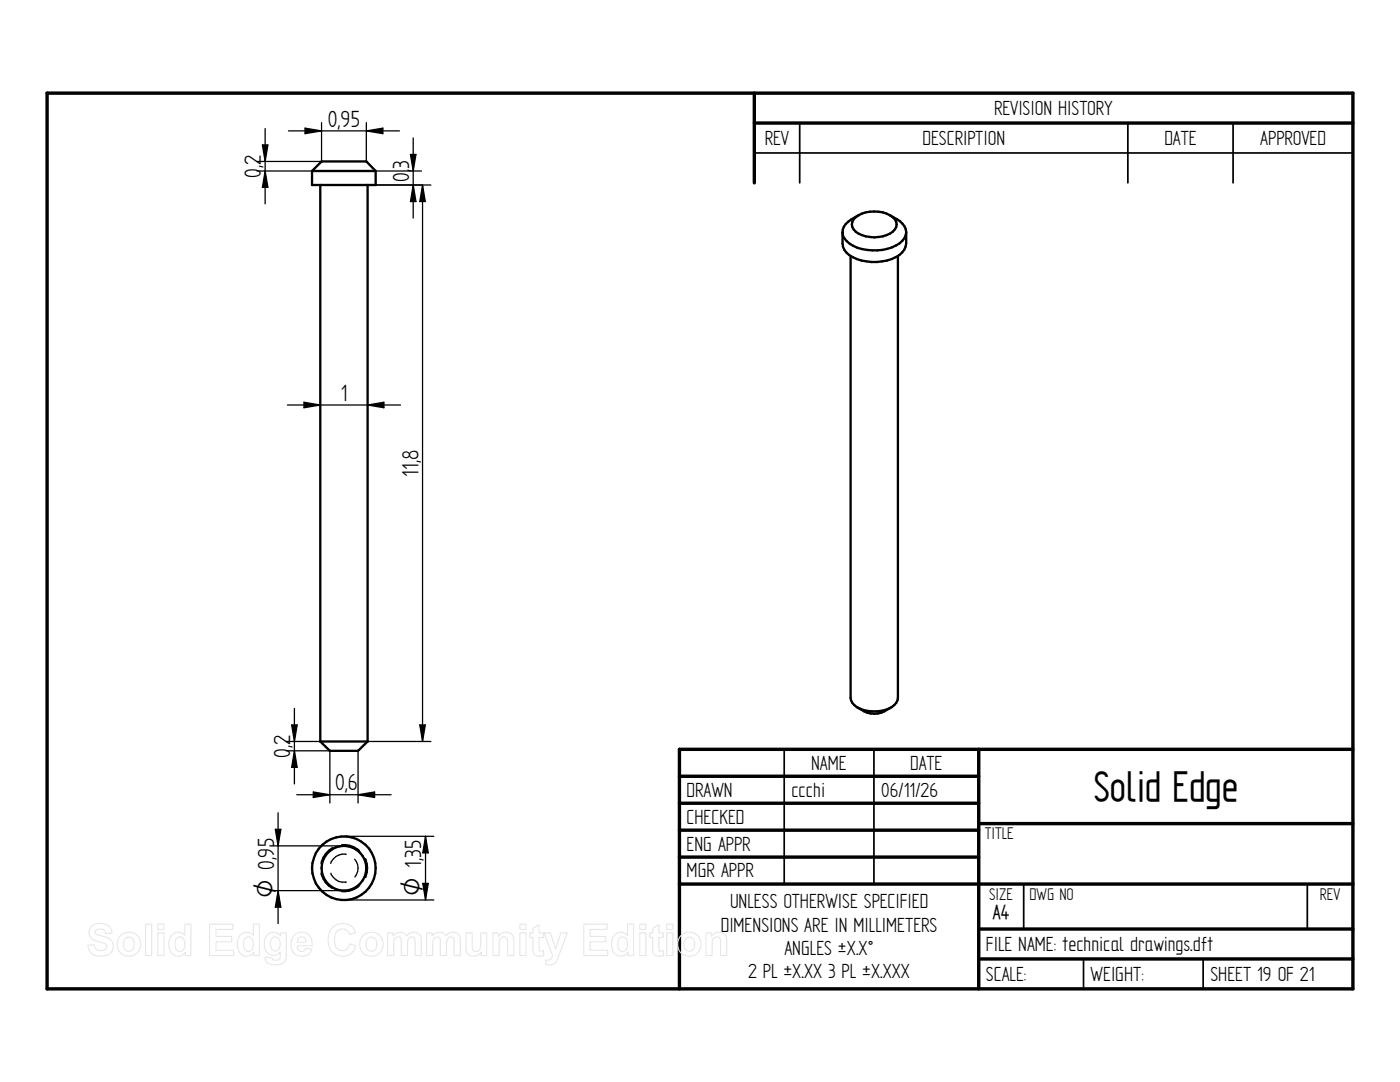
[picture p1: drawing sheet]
<svg xmlns="http://www.w3.org/2000/svg" width="279mm" height="216mm" viewBox="0 0 279 216" stroke-linecap="round" stroke-linejoin="round" font-family="sans-serif">
<g fill="none" stroke="#000" stroke-width=".68">
<path d="M9.4 18.6h260.6v178.7h-260.6zM150.5 18.6v17.9M150.5 24.6h119.5M135.6 154.9h59.7M195.3 149.5v47.8M270 149.5h-134.4v47.8M135.6 160.3h59.7M135.6 165.7h59.7M135.6 171h59.7M135.6 176.4h134.4M195.3 164.3h74.7M195.3 185.4h74.7"/>
<path d="M195.3 191.3h74.7"/>
</g>
<path d="M150.5 30.5h119.5M159.6 24.6v11.9M225.1 24.6v11.9M246.1 24.6v11.9M156.5 149.5v26.9M174.4 149.5v26.9M204.3 176.5v8.9M260.9 176.5v8.9M216.2 191.3v6M240.1 191.3v6" fill="none" stroke="#000" stroke-width=".34"/>
<g fill="none" stroke="#000" stroke-width=".47">
<path d="M62.3 34.1v2.8h12.7v-2.8M62.3 34.1h12.7M62.3 34.1l1.9-1.9h8.9l1.9 1.9M63.9 36.9v111.1M73.4 36.9v111.1M168.1 46.3v2.3a3.7 3.7 0 0 0 2.9 3.1 9.9 9.9 0 0 0 8.5-.8 3.1 3.1 0 0 0 1.3-2.3v-2.3M169.8 51.1v88.1a3.1 3.1 0 0 0 2.6 2.5 6.9 6.9 0 0 0 6.1-1l.4-.4 .3-1.1v-88.1M171.3 43a5.3 5.3 0 0 0-3.1 2.8 3 3 0 0 0 2.1 3.3 9.9 9.9 0 0 0 9.2-.5 2.9 2.9 0 0 0 1.3-2.3M171.3 43a1.92 1.92 0 0 0-1.3 1.8 1.92 1.92 0 0 0 1.3 1.8 6.7 6.7 0 0 0 6.9-.4 1.84 1.84 0 0 0 .7-1.8 1.84 1.84 0 0 0-1.3-1.4M171.3 43a6.9 6.9 0 0 1 6.3 0M177.6 43a5.3 5.3 0 0 1 3.2 2.7v.6M63.9 148l1.9 1.8h5.7l1.9-1.8"/>
<path d="M63.9 148h9.5M171.2 141.2a5.1 5.1 0 0 0 6.6 0"/>
<circle cx="68.6" cy="173.3" r="6.3"/>
<circle cx="68.6" cy="173.3" r="4.5"/>
</g>
<g fill="none" stroke="#000" stroke-width=".25">
<path d="M51.3 34.1h11M52.4 28.9h1.1l-.6 3.3zM52.9 34.1l.6 3.3h-1.1zM52.9 25.7v15M57.6 26.1h22.1M60.9 25.6l3.3 .5-3.3 .6zM64.2 24.5v7.7h-12.9M73.1 24.5v7.7M73.1 26.1l3.3-.5v1.1zM73.4 36.9h12.6M75 34.1h9.1M81.9 30.8h1.1l-.5 3.3z"/>
<path d="M82.5 36.9l.5 3.3h-1.1zM82.5 27.5v16M84.3 36.9l.6 3.3h-1.1zM84.3 36.9v111.1M57.4 80.8h22.5M60.7 80.3l3.2 .5-3.2 .6zM73.4 80.8l3.2-.5v1.1zM57.1 148h6.8M57.1 149.8h8.7v10.4M58.2 144.7h1.1l-.5 3.3zM58.8 149.8l.5 3.3h-1.1zM58.8 141.4v15"/>
<path d="M59.2 158.6h18.9M62.5 158l3.3 .6-3.3 .5zM71.5 149.8v10.4M71.5 158.6l3.3-.6v1.1zM73.4 148h12.6M83.8 144.7h1.1l-.6 3.3zM53.8 168.8h14.8M53.8 177.7h14.8M54.9 165.5h1.1l-.5 3.3zM55.5 177.7l.5 3.3h-1.1zM55.5 162.2v22.1M64.1 174.2a4.8 4.8 0 0 0 2.2 3.1"/>
<path d="M66 174.2a2.8 2.8 0 0 0 3.1 1.8M66.3 169.2h.1M66.3 169.2a4.7 4.7 0 0 0-2.2 3.1M68.2 168.6a4.5 4.5 0 0 1 3.6 1.1M68.6 179.6h18M68.6 166.9h18M69.1 170.5a2.75 2.75 0 0 0-3.1 1.8M70.8 171.4a2.74 2.74 0 0 1 0 3.6M71.8 176.7a4.4 4.4 0 0 1-3.6 1.2M72.9 171.3a4.4 4.4 0 0 1 0 3.8M84.4 176.3h1.1l-.6 3.3zM84.9 166.9l.6 3.3h-1.1z"/>
<path d="M84.9 166.9v12.7"/>
</g>
<g fill="#000">
<path d="M52.4 28.9h1.1l-.6 3.3zM52.9 34.1l.6 3.3h-1.1zM60.9 25.6l3.3 .5-3.3 .6zM73.1 26.1l3.3-.5v1.1zM81.9 30.8h1.1l-.5 3.3zM82.5 36.9l.5 3.3h-1.1zM84.3 36.9l.6 3.3h-1.1zM60.7 80.3l3.2 .5-3.2 .6zM73.4 80.8l3.2-.5v1.1zM58.2 144.7h1.1l-.5 3.3zM58.8 149.8l.5 3.3h-1.1zM62.5 158l3.3 .6-3.3 .5z"/>
<path d="M71.5 158.6l3.3-.6v1.1zM83.8 144.7h1.1l-.6 3.3zM54.9 165.5h1.1l-.5 3.3zM84.4 176.3h1.1l-.6 3.3zM84.9 166.9l.6 3.3h-1.1zM55.5 177.7l.5 3.3h-1.1z"/>
</g>
<g fill="none" stroke="#e6e6e6" stroke-width=".21">
<path d="M18.2 184.9a2.8 2.8 0 0 1 3.8 .2l.4 1.1-1.3 .1a1.11 1.11 0 0 0-1-.9 1.11 1.11 0 0 0-1.1 .6l.2 .4 .4 .2a4.6 4.6 0 0 1 2.8 1.3 2.03 2.03 0 0 1-.2 2.2 2.03 2.03 0 0 1-2.1 .7 2.26 2.26 0 0 1-2.6-2.2l1.3-.1a1.34 1.34 0 0 0 1.1 1.2 1.34 1.34 0 0 0 1.4-.9 1.2 1.2 0 0 0-1.2-.8 2.31 2.31 0 0 1-2.3-2l.1-.6zM24.1 186.7a2.37 2.37 0 0 1 3.5 .2 2.37 2.37 0 0 1-.6 3.5 2.37 2.37 0 0 1-3.4-1 2.68 2.68 0 0 1 .5-2.7zM25 187.4a1.09 1.09 0 0 1 1.3-.2 1.09 1.09 0 0 1 .5 1.2 1.12 1.12 0 0 1-1.1 1.4 1.12 1.12 0 0 1-1.1-1.4zM29 184.4h1.3v6.3h-1.3zM31.5 184.4h1.2v1.1h-1.2zM31.5 186.1h1.2v4.6h-1.2zM34.2 186.6a1.71 1.71 0 0 1 2.7 0v-2.2h1.2v6.3h-1.1v-.7a1.8 1.8 0 0 1-2.1 .7 1.8 1.8 0 0 1-1.2-1.9l.1-1.3zM35.2 187.3a.94 .94 0 0 1 1.1-.3 .94 .94 0 0 1 .6 1.1 1.27 1.27 0 0 1-1.2 1.7 1.79 1.79 0 0 1-.5-2.5zM41.8 184.4h4.7v1.1h-3.4v1.4h3.1v1h-3.1v1.7h3.5v1.1h-4.8zM47.9 186.6a1.71 1.71 0 0 1 2.6 0v-2.2h1.3v6.3h-1.1v-.7a1.8 1.8 0 0 1-2.1 .7 1.8 1.8 0 0 1-1.2-1.9l.1-1.3zM48.9 187.3a.94 .94 0 0 1 1.1-.3 .94 .94 0 0 1 .5 1.1 1.27 1.27 0 0 1-1.2 1.7 1.79 1.79 0 0 1-.4-2.5zM53.3 186.6a1.7 1.7 0 0 1 2.7 .2v-.7h1.1v4.1a1.85 1.85 0 0 1-2.1 2.3 1.62 1.62 0 0 1-2.1-1.5l1.4 .1a.85 .85 0 0 0 1 .5 .85 .85 0 0 0 .6-1v-.6a1.76 1.76 0 0 1-2 .5 1.76 1.76 0 0 1-1.1-1.7v-1.3z"/>
<path d="M54.2 187.3a1.02 1.02 0 0 1 1.3-.2 1.02 1.02 0 0 1 .4 1.3 1 1 0 0 1-.5 1.2 1 1 0 0 1-1.3-.4l-.1-1.2zM58.7 186.7a2.1 2.1 0 0 1 2.3-.5 2.1 2.1 0 0 1 1.3 2v.5h-3a.88 .88 0 0 0 .6 1.1 .88 .88 0 0 0 1.1-.6l1.2 .2a2.18 2.18 0 0 1-2.7 1.3 2.18 2.18 0 0 1-1.4-2.7l.2-.7zM59.6 187.2a.88 .88 0 0 1 1-.2 .88 .88 0 0 1 .5 1h-1.8zM66.3 185.2a2.72 2.72 0 0 1 4.7 .9l-1.3 .3a1.5 1.5 0 0 0-1.7-1 1.5 1.5 0 0 0-1.2 1.6 2.15 2.15 0 0 0 1.2 2.7 1.46 1.46 0 0 0 1.8-1.4l1.2 .4a2.81 2.81 0 0 1-3.3 2 2.81 2.81 0 0 1-2.2-3.1 3.6 3.6 0 0 1 .8-2.4zM72.4 186.7a2.37 2.37 0 0 1 3.6 .2 2.37 2.37 0 0 1-.7 3.5 2.37 2.37 0 0 1-3.3-1 2.68 2.68 0 0 1 .4-2.7zM73.3 187.4a1.09 1.09 0 0 1 1.4-.2 1.09 1.09 0 0 1 .5 1.2 1.12 1.12 0 0 1-1.1 1.4 1.12 1.12 0 0 1-1.1-1.4zM77.3 186.1h1.1v.7a1.61 1.61 0 0 1 2.8-.1 1.57 1.57 0 0 1 1.8-.6 1.57 1.57 0 0 1 1.1 1.7v2.9h-1.3v-3a.74 .74 0 0 0-.8-.7 .74 .74 0 0 0-.6 .8l-.1 2.9h-1.2v-2.9a.74 .74 0 0 0-.7-.9 .74 .74 0 0 0-.8 .9v2.9h-1.3zM85.1 186.1h1.1v.7a1.61 1.61 0 0 1 2.8-.1 1.57 1.57 0 0 1 1.8-.6 1.57 1.57 0 0 1 1.1 1.7v2.9h-1.3v-3a.74 .74 0 0 0-.8-.7 .74 .74 0 0 0-.6 .8l-.1 2.9h-1.2v-2.9a.74 .74 0 0 0-.7-.9 .74 .74 0 0 0-.8 .9v2.9h-1.3zM93 186.1h1.2v2.6a.85 .85 0 0 0 1 1.1 1.07 1.07 0 0 0 .7-1.3v-2.4h1.3v4.6h-1.1v-.7a1.63 1.63 0 0 1-2 .8 1.63 1.63 0 0 1-1.1-1.8zM98.4 186.1h1.1v.7a1.63 1.63 0 0 1 1.9-.8 1.63 1.63 0 0 1 1.1 1.8v2.9h-1.2v-2.8a.84 .84 0 0 0-.9-.9 .84 .84 0 0 0-.8 1v2.7h-1.2zM103.8 184.4h1.2v1.1h-1.2zM103.8 186.1h1.2v4.6h-1.2z"/>
<path d="M106.3 185.3l1.3-.8v1.6h.9v1h-.9v2.1a.49 .49 0 0 0 .2 .6 .49 .49 0 0 0 .6-.1l.1 .9a1.42 1.42 0 0 1-2.1-.7l-.1-2.8h-.6v-1h.6zM108.6 186.1h1.3l1 3.2 1-3.2h1.3l-1.9 5.2a1.72 1.72 0 0 1-2.3 1.2l-.1-1a.98 .98 0 0 0 1.4-.8zM116.5 184.4h4.7v1.1h-3.4v1.4h3.1v1h-3.1v1.7h3.5v1.1h-4.8zM122.6 186.6a1.71 1.71 0 0 1 2.6 0v-2.2h1.2v6.3h-1.1v-.7a1.8 1.8 0 0 1-2 .7 1.8 1.8 0 0 1-1.2-1.9v-1.3zM123.6 187.3a.94 .94 0 0 1 1.1-.3 .94 .94 0 0 1 .5 1.1 1.27 1.27 0 0 1-1.2 1.7 1.79 1.79 0 0 1-.4-2.5zM127.7 184.4h1.2v1.1h-1.2zM127.7 186.1h1.2v4.6h-1.2zM130.3 185.3l1.2-.8v1.6h.9v1h-.9v2.1a.49 .49 0 0 0 .2 .6 .49 .49 0 0 0 .7-.1l.1 .9a1.42 1.42 0 0 1-2.2-.7v-2.8h-.6v-1h.6zM133.1 184.4h1.2v1.1h-1.2zM133.1 186.1h1.2v4.6h-1.2zM135.9 186.7a2.37 2.37 0 0 1 3.5 .2 2.37 2.37 0 0 1-.6 3.5 2.37 2.37 0 0 1-3.4-1 2.68 2.68 0 0 1 .5-2.7zM136.8 187.4a1.09 1.09 0 0 1 1.3-.2 1.09 1.09 0 0 1 .5 1.2 1.12 1.12 0 0 1-1 1.4 1.12 1.12 0 0 1-1.1-1.4z"/>
<path d="M140.9 186.1h1.1v.7a1.63 1.63 0 0 1 1.9-.8 1.63 1.63 0 0 1 1.1 1.8v2.9h-1.2v-2.8a.84 .84 0 0 0-.9-.9 .84 .84 0 0 0-.8 1v2.7h-1.2z"/>
</g>
<text font-size="9.5" x="218.3" y="159.9">Solid Edge</text>
<g font-size="5.3">
<text x="65.4" y="25.3">0,95</text>
<text x="52.1" y="35.4" transform="rotate(-90 52.1 35.4)">0,2</text>
<text x="81.7" y="36.3" transform="rotate(-90 81.7 36.3)">0,3</text>
<text x="68" y="80">1</text>
<text x="83.5" y="95.1" transform="rotate(-90 83.5 95.1)">11,8</text>
<text x="57.9" y="151.2" transform="rotate(-90 57.9 151.2)">0,2</text>
<text x="66.9" y="157.7">0,6</text>
</g>
<g font-size="5.1">
<text x="54.7" y="179.3" transform="rotate(-90 54.7 179.3)">O 0,95</text>
<text x="84.1" y="178.8" transform="rotate(-90 84.1 178.8)">O 1,35</text>
</g>
<g font-size="4.6">
<text x="198.4" y="22.9">REVISION HISTORY</text>
<text x="152.6" y="28.9">REV</text>
<text x="184.1" y="28.9">DESCRIPTION</text>
<text x="232.4" y="28.9">DATE</text>
<text x="251.5" y="28.9">APPROVED</text>
<text x="161.9" y="153.6">NAME</text>
<text x="181.7" y="153.6">DATE</text>
<text x="137" y="159">DRAWN</text>
<text x="157.9" y="159">ccchi</text>
<text x="175.9" y="159">06/11/26</text>
<text x="137" y="164.3">CHECKED</text>
<text x="137" y="169.7">ENG APPR</text>
<text x="137" y="175.1">MGR APPR</text>
<text x="143.8" y="185.9">DIMENSIONS ARE IN MILLIMETERS</text>
<text x="145.7" y="181.2">UNLESS OTHERWISE SPECIFIED</text>
<text x="198.2" y="183.4">A4</text>
<text x="156.5" y="190.6">ANGLES ±X.X°</text>
<text x="196.8" y="189.8">FILE NAME: technical drawings.dft</text>
<text x="149.3" y="195.2">2 PL ±X.XX 3 PL ±X.XXX</text>
<text x="196.8" y="195.7">SCALE:</text>
<text x="217.7" y="195.7">WEIGHT:</text>
<text x="241.6" y="195.7">SHEET 19 OF 21</text>
</g>
<g font-size="3.8">
<text x="196.5" y="167.4">TITLE</text>
<text x="197.4" y="179.5">SIZE</text>
<text x="205.5" y="179.5">DWG NO</text>
<text x="263.4" y="179.5">REV</text>
</g>
</svg>
